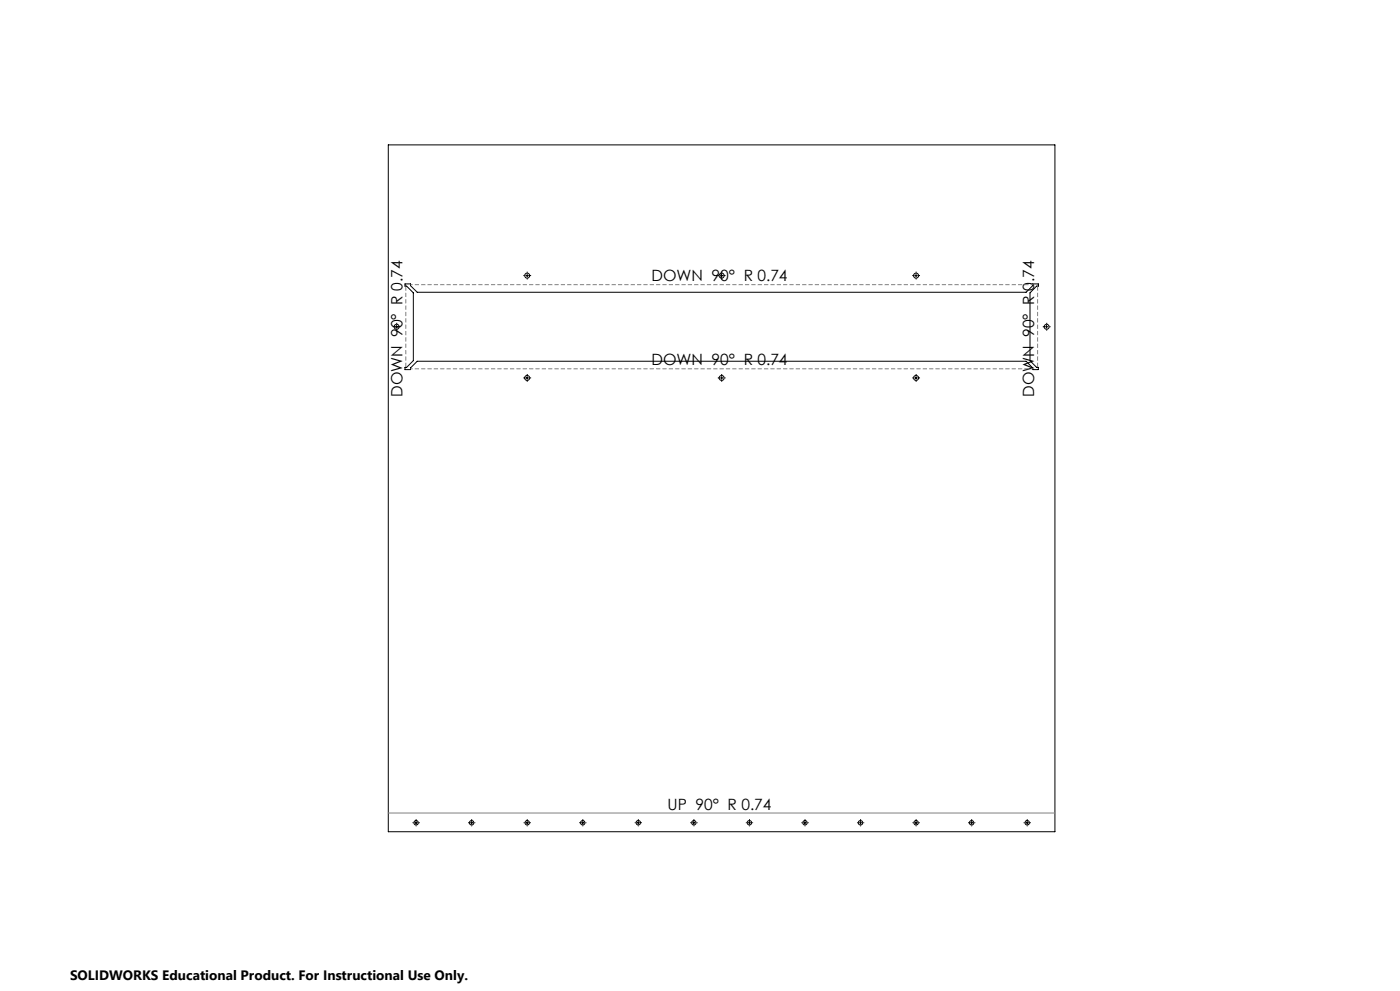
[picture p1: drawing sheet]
<svg xmlns="http://www.w3.org/2000/svg" width="420mm" height="297mm" viewBox="0 0 420 297" stroke-linecap="round" stroke-linejoin="round" font-family="sans-serif">
<g fill="none" stroke="#000" stroke-width=".3">
<path d="M116.5 43.4h200v205.9h-200zM118.6 97.9h.8M119 97.5v.9M121.5 85.1h1.7v.5l2 2h182.6l2-2v-.5h1.7v.7h-.5l-2 2v20.3l2 2h.5v.7h-1.7v-.5l-2-2h-182.6l-2 2v.5h-1.7v-.7h.5l2-2v-20.3l-2-2h-.5zM157.7 82.6h.9M158.2 82.2v.8M216.1 82.6h.8M216.5 82.2v.8M274.4 82.6h.8M274.8 82.2v.8M313.6 97.9h.8M314 97.5v.9"/>
<path d="M157.7 113.3h.9M158.2 112.9v.8M216.1 113.3h.8M216.5 112.9v.8M274.4 113.3h.8M274.8 112.9v.8M124.4 246.6h.8M124.8 246.2v.8M141.1 246.6h.8M141.5 246.2v.8M157.7 246.6h.9M158.2 246.2v.8"/>
<path d="M174.4 246.6h.8M174.8 246.2v.8M191.1 246.6h.8M191.5 246.2v.8M207.8 246.6h.8M208.1 246.2v.8M224.4 246.6h.8M224.8 246.2v.8M241.1 246.6h.8M241.5 246.2v.8M257.7 246.6h.9M258.2 246.2v.8"/>
<path d="M274.4 246.6h.8M274.8 246.2v.8M291.1 246.6h.8M291.5 246.2v.8M307.7 246.6h.9M308.2 246.2v.8"/>
<circle cx="119" cy="97.9" r=".74"/>
<circle cx="158.1" cy="82.6" r=".75"/>
<circle cx="216.5" cy="82.6" r=".75"/>
<circle cx="274.8" cy="82.6" r=".74"/>
<circle cx="314" cy="97.9" r=".75"/>
<circle cx="158.2" cy="113.3" r=".74"/>
<circle cx="216.5" cy="113.3" r=".76"/>
<circle cx="274.8" cy="113.3" r=".76"/>
<circle cx="124.8" cy="246.6" r=".67"/>
<circle cx="141.5" cy="246.6" r=".67"/>
<circle cx="158.2" cy="246.6" r=".67"/>
<circle cx="174.8" cy="246.6" r=".67"/>
<circle cx="191.5" cy="246.6" r=".66"/>
<circle cx="208.2" cy="246.6" r=".67"/>
<circle cx="224.8" cy="246.6" r=".66"/>
<circle cx="241.5" cy="246.6" r=".67"/>
<circle cx="258.1" cy="246.6" r=".67"/>
<circle cx="274.8" cy="246.6" r=".67"/>
<circle cx="291.5" cy="246.6" r=".67"/>
<circle cx="308.2" cy="246.6" r=".67"/>
</g>
<g fill="none" stroke="#000" stroke-width=".3" stroke-dasharray="15.2 1.3 1.3 1.3" stroke-linecap="butt">
<path d="M118.2 97.9h-.4M119 97.1v-.3M119 98.8v.3M119.8 97.9h.4M157.3 82.6h-.3M158.2 81.8v-.4M158.2 83.4v.4M159 82.6h.3M215.7 82.6h-.4M216.5 81.8v-.4M216.5 83.4v.4M217.3 82.6h.4"/>
<path d="M274 82.6h-.3M274.8 81.8v-.4M274.8 83.4v.4M275.7 82.6h.3M313.2 97.9h-.4M314 97.1v-.3M314 98.8v.3M314.8 97.9h.4M157.3 113.3h-.3M158.2 112.4v-.3M158.2 114.1v.3M159 113.3h.3"/>
<path d="M215.7 113.3h-.4M216.5 112.4v-.3M216.5 114.1v.3M217.3 113.3h.4M274 113.3h-.3M274.8 112.4v-.3M274.8 114.1v.3M275.7 113.3h.3M124 246.6h-.2M124.8 245.7v-.2M124.8 247.4v.2M125.7 246.6h.2"/>
<path d="M140.7 246.6h-.3M141.5 245.7v-.2M141.5 247.4v.2M142.3 246.6h.3M157.3 246.6h-.2M158.2 245.7v-.2M158.2 247.4v.2M159 246.6h.3M174 246.6h-.2M174.8 245.7v-.2M174.8 247.4v.2M175.7 246.6h.2"/>
<path d="M190.7 246.6h-.3M191.5 245.7v-.2M191.5 247.4v.2M192.3 246.6h.3M207.3 246.6h-.2M208.2 245.7v-.2M208.2 247.4v.2M209 246.6h.3M224 246.6h-.2M224.8 245.7v-.2M224.8 247.4v.2M225.7 246.6h.2"/>
<path d="M240.7 246.6h-.3M241.5 245.7v-.2M241.5 247.4v.2M242.3 246.6h.3M257.3 246.6h-.2M258.2 245.7v-.2M258.2 247.4v.2M259 246.6h.3M274 246.6h-.2M274.8 245.7v-.2M274.8 247.4v.2M275.7 246.6h.2"/>
<path d="M290.7 246.6h-.3M291.5 245.7v-.2M291.5 247.4v.2M292.3 246.6h.3M307.3 246.6h-.2M308.2 245.7v-.2M308.2 247.4v.2M309 246.6h.3"/>
</g>
<path d="M121.7 85.8v24.3M311.3 110.1v-24.3" fill="none" stroke="#808080" stroke-width=".3" stroke-dasharray="1.3 .6" stroke-dashoffset="-.1" stroke-linecap="butt"/>
<path d="M309.8 85.3h-186.6M123.2 110.5h186.6" fill="none" stroke="#808080" stroke-width=".3" stroke-dasharray="1.3 .6" stroke-dashoffset=".6" stroke-linecap="butt"/>
<path d="M116.5 243.7h200" fill="none" stroke="#808080" stroke-width=".3"/>
<g font-size="4.7">
<text x="195.4" y="84.3">DOWN 90° R 0.74</text>
<text x="195.4" y="109.5">DOWN 90° R 0.74</text>
<text x="120.7" y="119" transform="rotate(-90 120.7 119)">DOWN 90° R 0.74</text>
<text x="310.3" y="119" transform="rotate(-90 310.3 119)">DOWN 90° R 0.74</text>
<text x="200.3" y="242.6">UP 90° R 0.74</text>
</g>
<text font-size="4.1" x="21" y="293.7">SOLIDWORKS Educational Product. For Instructional Use Only.</text>
</svg>
